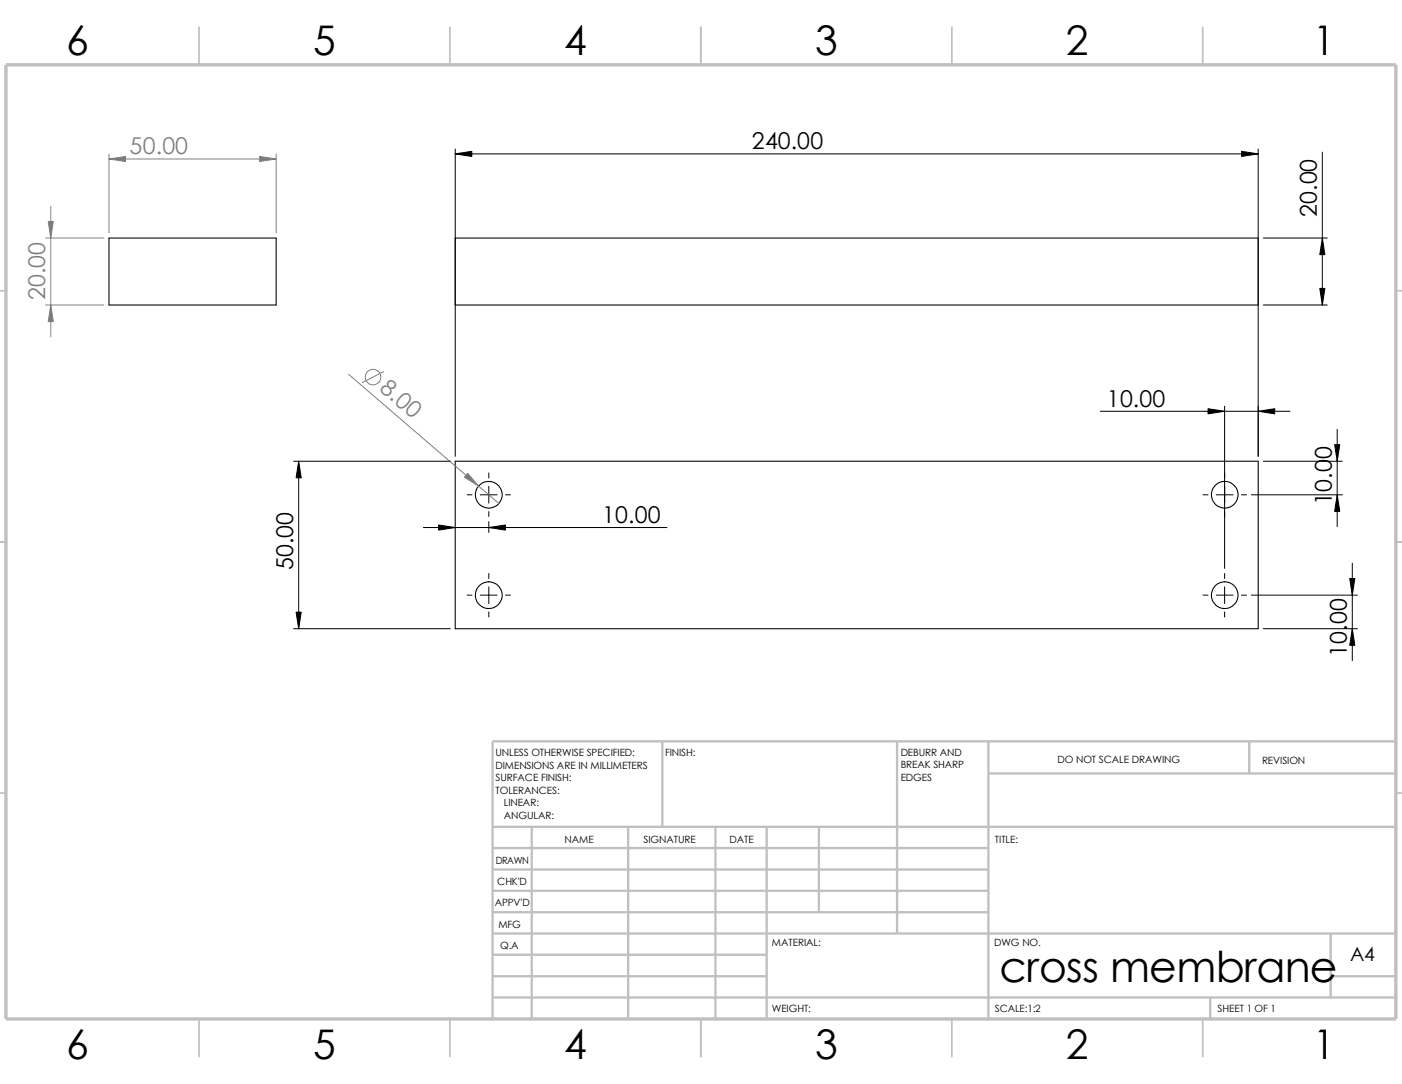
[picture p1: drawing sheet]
<svg xmlns="http://www.w3.org/2000/svg" width="279mm" height="216mm" viewBox="0 0 279 216" stroke-linecap="round" stroke-linejoin="round" font-family="sans-serif">
<g fill="none" stroke="#c0c0c0" stroke-width=".34">
<path d="M39.7 5.4v7.5M89.7 5.4v7.5M139.7 5.4v7.5M189.7 5.4v7.5M239.7 5.4v7.5M-.1 57.9h1.3M278.2 57.9h1.2M-.1 107.9h1.3M278.2 107.9h1.2M-.1 157.9h1.3M278.2 157.9h1.2M39.7 202.9v7.5"/>
<path d="M89.7 202.9v7.5M139.7 202.9v7.5M189.7 202.9v7.5M239.7 202.9v7.5"/>
</g>
<g fill="none" stroke="#c0c0c0" stroke-width=".47">
<path d="M132 147.7v17M178.8 147.7v38.2M197 147.7v55.2M197 154.1h81.2M249 147.7v6.4M278.2 147.7h-180v55.2M98.2 164.7h180M98.2 177.4h98.8M98.2 173.2h98.8M98.2 168.9h98.8M106 164.7v38.2M125.2 164.7v38.2"/>
<path d="M142.6 164.7v38.2M152.8 164.7v38.2M163.2 164.7v17M98.2 198.7h180M98.2 181.7h98.8M98.2 194.4h54.6M98.2 190.2h54.6M98.2 185.9h180M241.2 198.7v4.2M265.2 194.4h13M265.2 185.9v12.8"/>
</g>
<path d="M1.2 12.9h277v190h-277z" fill="none" stroke="#c0c0c0" stroke-width=".68" stroke-linecap="butt"/>
<g fill="none" stroke="#000" stroke-width=".21">
<path d="M21.7 47.4h33.3v13.3h-33.3zM90.7 47.4h160v13.3h-160zM90.7 91.9h160v33.3h-160z"/>
<circle cx="97.4" cy="98.5" r="2.66"/>
<circle cx="244.1" cy="98.5" r="2.66"/>
<circle cx="97.4" cy="118.5" r="2.67"/>
<circle cx="244.1" cy="118.5" r="2.67"/>
</g>
<g fill="none" stroke="#000" stroke-width=".2">
<path d="M90.7 30.6h160M90.7 29.7v61.2M250.7 29.7v61.2M263.5 30.3v30.4M251.8 47.4h12.7M251.8 60.7h12.7M58.5 91.9h31.2M59.5 91.9v33.3M93.1 98.6h1M95.7 98.6h3.4M97.4 94.2v1M97.4 96.9v3.3"/>
<path d="M100.8 98.6h.9M219.3 81.9h37.8M239.7 98.6h1M242.4 98.6h3.3M244.1 80.9v32.3M247.4 98.6h1M249.4 98.6h18.1M251.8 91.9h15.7M266.5 85.5v19.4M84.4 105.1h48.5M93.1 118.5h1M95.7 118.5h3.4"/>
<path d="M97.4 101.9v1M97.4 103.9v2.1M97.4 114.2v1M97.4 116.9v3.3M100.8 118.5h.9M239.7 118.5h1M242.4 118.5h3.3M244.1 114.2v1M244.1 116.9v3.3M247.4 118.5h1M249.4 118.5h21.1M269.5 112.2v19.4"/>
<path d="M58.5 125.2h31.2M97.4 121.9v1M244.1 121.9v1M251.8 125.2h18.7"/>
</g>
<g fill="#000" stroke="#000" stroke-width=".2">
<path d="M90.7 30.6l3.3-.5v1.1zM247.4 30.1l3.3 .5-3.3 .6zM263.5 47.4l.5 3.3h-1zM263 57.4h1l-.5 3.3zM59.5 91.9l.5 3.3h-1zM240.7 81.4l3.4 .5-3.4 .5zM250.7 81.9l3.3-.5v1zM266.5 98.6l.5 3.3h-1zM266 88.6h1l-.5 3.3zM87.4 104.6l3.3 .5-3.3 .5zM97.4 105.1l3.3-.5v1zM269 115.2h1l-.5 3.3z"/>
<path d="M59 121.9h1l-.5 3.3zM269.5 125.2l.5 3.3h-1z"/>
</g>
<g fill="none" stroke="#808080" stroke-width=".2">
<path d="M21.7 30.7v15.7M21.7 31.7h33.3M55 30.7v15.7M9.1 47.4h11.6M10.1 41.1v26M9.1 60.7h11.6M69.5 74.5l29.9 25.8M76.5 74l-4.3 2.2"/>
<circle cx="74.3" cy="75.1" r="1.56"/>
</g>
<g fill="#808080" stroke="#808080" stroke-width=".2">
<path d="M9.6 44.1h1l-.5 3.3z"/>
<path d="M10.1 60.7l.5 3.4h-1z"/>
<path d="M21.7 31.7l3.3-.5v1z"/>
<path d="M51.7 31.2l3.3 .5-3.3 .5z"/>
<path d="M93.2 94.3l2.2 2.5-2.9-1.8z"/>
</g>
<text font-size="8.5" x="199.2" y="195.7">cross membrane</text>
<g font-size="8.1">
<text x="13.2" y="10.9">6</text>
<text x="62.4" y="10.9">5</text>
<text x="112.4" y="10.9">4</text>
<text x="162.4" y="10.9">3</text>
<text x="212.4" y="10.9">2</text>
<text x="261.7" y="10.9">1</text>
<text x="13.2" y="210.9">6</text>
<text x="62.4" y="210.9">5</text>
<text x="112.4" y="210.9">4</text>
<text x="162.4" y="210.9">3</text>
<text x="212.4" y="210.9">2</text>
<text x="261.7" y="210.9">1</text>
</g>
<g font-size="4.6">
<text x="149.8" y="29.7">240.00</text>
<text x="262.4" y="43.2" transform="rotate(-90 262.4 43.2)">20.00</text>
<text x="220.6" y="81">10.00</text>
<text x="265.4" y="100.6" transform="rotate(-90 265.4 100.6)">10.00</text>
<text x="120" y="104.1">10.00</text>
<text x="58.4" y="113.6" transform="rotate(-90 58.4 113.6)">50.00</text>
<text x="268.4" y="130.8" transform="rotate(-90 268.4 130.8)">10.00</text>
</g>
<g font-size="4.6" fill="#808080">
<text x="25.8" y="30.7">50.00</text>
<text x="9" y="59.8" transform="rotate(-90 9 59.8)">20.00</text>
<text x="75.4" y="77.7" transform="rotate(40 75.4 77.7)">8.0</text>
</g>
<text font-size="3.9" x="269.1" y="191.5">A4</text>
<g font-size="2">
<text x="98.8" y="150.6">UNLESS OTHERWISE SPECIFIED:</text>
<text x="98.8" y="153.1">DIMENSIONS ARE IN MILLIMETERS</text>
<text x="98.8" y="155.6">SURFACE FINISH:</text>
<text x="132.5" y="150.6">FINISH:</text>
<text x="179.5" y="155.5">EDGES</text>
<text x="179.5" y="150.5">DEBURR AND</text>
<text x="179.5" y="153">BREAK SHARP</text>
<text x="210.8" y="151.9">DO NOT SCALE DRAWING</text>
<text x="251.5" y="152.1">REVISION</text>
<text x="98.8" y="158.1">TOLERANCES:</text>
<text x="100.4" y="160.6">LINEAR:</text>
<text x="100.4" y="163.1">ANGULAR:</text>
<text x="112.5" y="168">NAME</text>
<text x="128.2" y="167.9">SIGNATURE</text>
<text x="145.4" y="167.9">DATE</text>
<text x="198.3" y="167.9">TITLE:</text>
<text x="98.8" y="172.1">DRAWN</text>
<text x="99.1" y="176.3">CHK'D</text>
<text x="98.6" y="180.4">APPV'D</text>
<text x="99.3" y="184.8">MFG</text>
<text x="99.7" y="189">Q.A</text>
<text x="153.8" y="188.5">MATERIAL:</text>
<text x="198.1" y="188.5">DWG NO.</text>
<text x="153.8" y="201.5">WEIGHT:</text>
<text x="198.2" y="201.6">SCALE:1:2</text>
<text x="242.7" y="201.6">SHEET 1 OF 1</text>
</g>
</svg>
